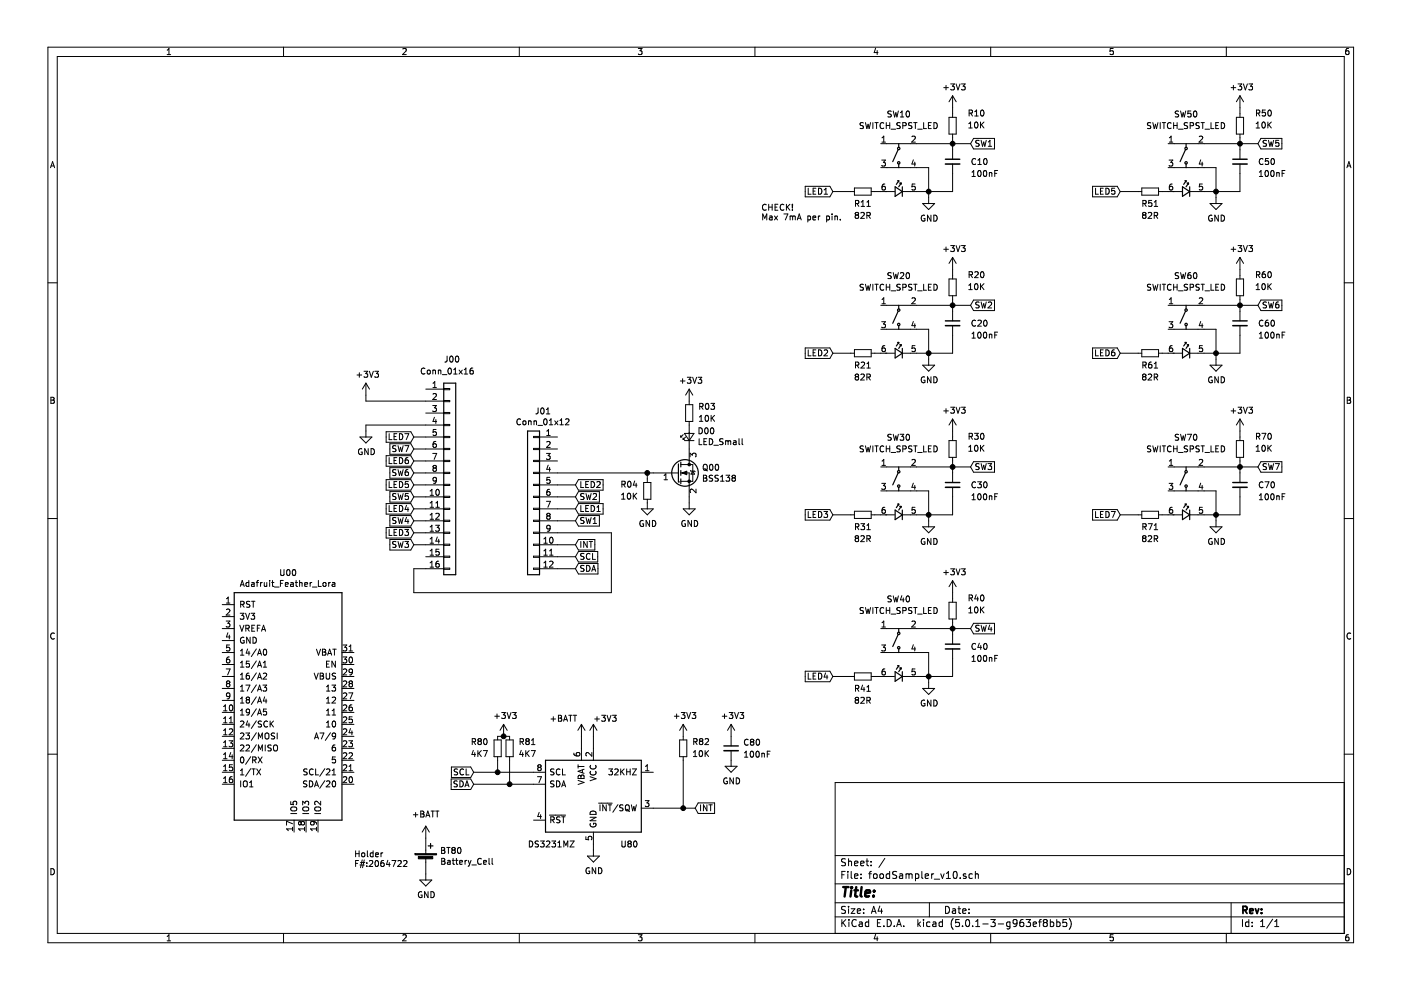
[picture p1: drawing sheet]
EESchema Schematic File Version 4
LIBS:foodSampler_v10-cache
EELAYER 29 0
EELAYER END
$Descr A4 11693 8268
encoding utf-8
Sheet 1 1
Title ""
Date ""
Rev ""
Comp ""
Comment1 ""
Comment2 ""
Comment3 ""
Comment4 ""
$EndDescr
$Comp
L foodSampler_v10-rescue:SWITCH_SPST_LED-_switch SW10
U 1 1
P 7500 1400
F 0 "SW10" H 7500 1847 50  0000 C CNN
F 1 "SWITCH_SPST_LED" H 7500 1750 50  0000 C CNN
F 2 "_switch:MICRO_SW_LED" H 7500 1400 50  0001 C CNN
F 3 "" H 7500 1400 50  0001 C CNN
	1    7500 1400
	1    0    0    -1  
$EndComp
$Comp
L Device:R_Small R11
U 1 1
P 7200 1600
F 0 "R11" V 7300 1600 50  0000 C CNN
F 1 "82R" V 7400 1600 50  0000 C CNN
F 2 "Resistor_SMD:R_0603_1608Metric" H 7200 1600 50  0001 C CNN
F 3 "~" H 7200 1600 50  0001 C CNN
	1    7200 1600
	0    1    1    0   
$EndComp
$Comp
L power:GND #PWR0101
U 1 1
P 7750 1650
F 0 "#PWR0101" H 7750 1400 50  0001 C CNN
F 1 "GND" H 7755 1477 50  0000 C CNN
F 2 "" H 7750 1650 50  0001 C CNN
F 3 "" H 7750 1650 50  0001 C CNN
	1    7750 1650
	1    0    0    -1  
$EndComp
Wire Wire Line
	7650 1600 7750 1600
Wire Wire Line
	7750 1600 7750 1650
Wire Wire Line
	7350 1600 7300 1600
$Comp
L Device:R_Small R10
U 1 1
P 7950 1050
F 0 "R10" H 7750 950 50  0000 C CNN
F 1 "10K" H 7750 1050 50  0000 C CNN
F 2 "Resistor_SMD:R_0603_1608Metric" H 7950 1050 50  0001 C CNN
F 3 "~" H 7950 1050 50  0001 C CNN
	1    7950 1050
	-1   0    0    1   
$EndComp
$Comp
L Device:C_Small C10
U 1 1
P 7950 1350
F 0 "C10" H 8100 1350 50  0000 L CNN
F 1 "100nF" H 8100 1250 50  0000 L CNN
F 2 "Capacitor_SMD:C_0603_1608Metric" H 7950 1350 50  0001 C CNN
F 3 "~" H 7950 1350 50  0001 C CNN
	1    7950 1350
	1    0    0    -1  
$EndComp
Wire Wire Line
	7650 1400 7750 1400
Wire Wire Line
	7750 1400 7750 1600
Connection ~ 7750 1600
$Comp
L power:+3V3 #PWR0103
U 1 1
P 7950 900
F 0 "#PWR0103" H 7950 750 50  0001 C CNN
F 1 "+3V3" H 7965 1073 50  0000 C CNN
F 2 "" H 7950 900 50  0001 C CNN
F 3 "" H 7950 900 50  0001 C CNN
	1    7950 900 
	1    0    0    -1  
$EndComp
Wire Wire Line
	7950 900  7950 950 
Text GLabel 8100 1200 2    50   Input ~ 0
SW1
Connection ~ 7950 1200
Wire Wire Line
	7950 1200 8100 1200
Wire Wire Line
	7950 1150 7950 1200
Text GLabel 6950 1600 0    50   Input ~ 0
LED1
Wire Wire Line
	7100 1600 6950 1600
$Comp
L power:GND #PWR0104
U 1 1
P 3050 3600
F 0 "#PWR0104" H 3050 3350 50  0001 C CNN
F 1 "GND" H 3055 3427 50  0000 C CNN
F 2 "" H 3050 3600 50  0001 C CNN
F 3 "" H 3050 3600 50  0001 C CNN
	1    3050 3600
	1    0    0    -1  
$EndComp
Wire Wire Line
	3550 3550 3050 3550
Wire Wire Line
	3050 3550 3050 3600
$Comp
L power:+3V3 #PWR0105
U 1 1
P 3050 3300
F 0 "#PWR0105" H 3050 3150 50  0001 C CNN
F 1 "+3V3" H 3065 3473 50  0000 C CNN
F 2 "" H 3050 3300 50  0001 C CNN
F 3 "" H 3050 3300 50  0001 C CNN
	1    3050 3300
	1    0    0    -1  
$EndComp
Wire Wire Line
	3050 3300 3050 3350
Wire Wire Line
	3050 3350 3550 3350
$Comp
L foodSampler_v10-rescue:SWITCH_SPST_LED-_switch SW20
U 1 1
P 7500 2750
F 0 "SW20" H 7500 3197 50  0000 C CNN
F 1 "SWITCH_SPST_LED" H 7500 3100 50  0000 C CNN
F 2 "_switch:MICRO_SW_LED" H 7500 2750 50  0001 C CNN
F 3 "" H 7500 2750 50  0001 C CNN
	1    7500 2750
	1    0    0    -1  
$EndComp
$Comp
L Device:R_Small R21
U 1 1
P 7200 2950
F 0 "R21" V 7300 2950 50  0000 C CNN
F 1 "82R" V 7400 2950 50  0000 C CNN
F 2 "Resistor_SMD:R_0603_1608Metric" H 7200 2950 50  0001 C CNN
F 3 "~" H 7200 2950 50  0001 C CNN
	1    7200 2950
	0    1    1    0   
$EndComp
$Comp
L power:GND #PWR0106
U 1 1
P 7750 3000
F 0 "#PWR0106" H 7750 2750 50  0001 C CNN
F 1 "GND" H 7755 2827 50  0000 C CNN
F 2 "" H 7750 3000 50  0001 C CNN
F 3 "" H 7750 3000 50  0001 C CNN
	1    7750 3000
	1    0    0    -1  
$EndComp
Wire Wire Line
	7650 2950 7750 2950
Wire Wire Line
	7750 2950 7750 3000
Wire Wire Line
	7350 2950 7300 2950
$Comp
L Device:R_Small R20
U 1 1
P 7950 2400
F 0 "R20" H 7750 2300 50  0000 C CNN
F 1 "10K" H 7750 2400 50  0000 C CNN
F 2 "Resistor_SMD:R_0603_1608Metric" H 7950 2400 50  0001 C CNN
F 3 "~" H 7950 2400 50  0001 C CNN
	1    7950 2400
	-1   0    0    1   
$EndComp
$Comp
L Device:C_Small C20
U 1 1
P 7950 2700
F 0 "C20" H 8100 2700 50  0000 L CNN
F 1 "100nF" H 8100 2600 50  0000 L CNN
F 2 "Capacitor_SMD:C_0603_1608Metric" H 7950 2700 50  0001 C CNN
F 3 "~" H 7950 2700 50  0001 C CNN
	1    7950 2700
	1    0    0    -1  
$EndComp
Wire Wire Line
	7650 2750 7750 2750
Wire Wire Line
	7750 2750 7750 2950
Connection ~ 7750 2950
$Comp
L power:+3V3 #PWR0108
U 1 1
P 7950 2250
F 0 "#PWR0108" H 7950 2100 50  0001 C CNN
F 1 "+3V3" H 7965 2423 50  0000 C CNN
F 2 "" H 7950 2250 50  0001 C CNN
F 3 "" H 7950 2250 50  0001 C CNN
	1    7950 2250
	1    0    0    -1  
$EndComp
Text GLabel 8100 2550 2    50   Input ~ 0
SW2
Text GLabel 6950 2950 0    50   Input ~ 0
LED2
Wire Wire Line
	7100 2950 6950 2950
$Comp
L foodSampler_v10-rescue:SWITCH_SPST_LED-_switch SW30
U 1 1
P 7500 4100
F 0 "SW30" H 7500 4547 50  0000 C CNN
F 1 "SWITCH_SPST_LED" H 7500 4450 50  0000 C CNN
F 2 "_switch:MICRO_SW_LED" H 7500 4100 50  0001 C CNN
F 3 "" H 7500 4100 50  0001 C CNN
	1    7500 4100
	1    0    0    -1  
$EndComp
$Comp
L Device:R_Small R31
U 1 1
P 7200 4300
F 0 "R31" V 7300 4300 50  0000 C CNN
F 1 "82R" V 7400 4300 50  0000 C CNN
F 2 "Resistor_SMD:R_0603_1608Metric" H 7200 4300 50  0001 C CNN
F 3 "~" H 7200 4300 50  0001 C CNN
	1    7200 4300
	0    1    1    0   
$EndComp
$Comp
L power:GND #PWR0109
U 1 1
P 7750 4350
F 0 "#PWR0109" H 7750 4100 50  0001 C CNN
F 1 "GND" H 7755 4177 50  0000 C CNN
F 2 "" H 7750 4350 50  0001 C CNN
F 3 "" H 7750 4350 50  0001 C CNN
	1    7750 4350
	1    0    0    -1  
$EndComp
Wire Wire Line
	7650 4300 7750 4300
Wire Wire Line
	7750 4300 7750 4350
Wire Wire Line
	7350 4300 7300 4300
$Comp
L Device:R_Small R30
U 1 1
P 7950 3750
F 0 "R30" H 7750 3650 50  0000 C CNN
F 1 "10K" H 7750 3750 50  0000 C CNN
F 2 "Resistor_SMD:R_0603_1608Metric" H 7950 3750 50  0001 C CNN
F 3 "~" H 7950 3750 50  0001 C CNN
	1    7950 3750
	-1   0    0    1   
$EndComp
$Comp
L Device:C_Small C30
U 1 1
P 7950 4050
F 0 "C30" H 8100 4050 50  0000 L CNN
F 1 "100nF" H 8100 3950 50  0000 L CNN
F 2 "Capacitor_SMD:C_0603_1608Metric" H 7950 4050 50  0001 C CNN
F 3 "~" H 7950 4050 50  0001 C CNN
	1    7950 4050
	1    0    0    -1  
$EndComp
Wire Wire Line
	7650 4100 7750 4100
Wire Wire Line
	7750 4100 7750 4300
Connection ~ 7750 4300
$Comp
L power:+3V3 #PWR0111
U 1 1
P 7950 3600
F 0 "#PWR0111" H 7950 3450 50  0001 C CNN
F 1 "+3V3" H 7965 3773 50  0000 C CNN
F 2 "" H 7950 3600 50  0001 C CNN
F 3 "" H 7950 3600 50  0001 C CNN
	1    7950 3600
	1    0    0    -1  
$EndComp
Text GLabel 8100 3900 2    50   Input ~ 0
SW3
Text GLabel 6950 4300 0    50   Input ~ 0
LED3
Wire Wire Line
	7100 4300 6950 4300
$Comp
L foodSampler_v10-rescue:SWITCH_SPST_LED-_switch SW40
U 1 1
P 7500 5450
F 0 "SW40" H 7500 5897 50  0000 C CNN
F 1 "SWITCH_SPST_LED" H 7500 5800 50  0000 C CNN
F 2 "_switch:MICRO_SW_LED" H 7500 5450 50  0001 C CNN
F 3 "" H 7500 5450 50  0001 C CNN
	1    7500 5450
	1    0    0    -1  
$EndComp
$Comp
L Device:R_Small R41
U 1 1
P 7200 5650
F 0 "R41" V 7300 5650 50  0000 C CNN
F 1 "82R" V 7400 5650 50  0000 C CNN
F 2 "Resistor_SMD:R_0603_1608Metric" H 7200 5650 50  0001 C CNN
F 3 "~" H 7200 5650 50  0001 C CNN
	1    7200 5650
	0    1    1    0   
$EndComp
$Comp
L power:GND #PWR0112
U 1 1
P 7750 5700
F 0 "#PWR0112" H 7750 5450 50  0001 C CNN
F 1 "GND" H 7755 5527 50  0000 C CNN
F 2 "" H 7750 5700 50  0001 C CNN
F 3 "" H 7750 5700 50  0001 C CNN
	1    7750 5700
	1    0    0    -1  
$EndComp
Wire Wire Line
	7650 5650 7750 5650
Wire Wire Line
	7750 5650 7750 5700
Wire Wire Line
	7350 5650 7300 5650
$Comp
L Device:R_Small R40
U 1 1
P 7950 5100
F 0 "R40" H 7750 5000 50  0000 C CNN
F 1 "10K" H 7750 5100 50  0000 C CNN
F 2 "Resistor_SMD:R_0603_1608Metric" H 7950 5100 50  0001 C CNN
F 3 "~" H 7950 5100 50  0001 C CNN
	1    7950 5100
	-1   0    0    1   
$EndComp
$Comp
L Device:C_Small C40
U 1 1
P 7950 5400
F 0 "C40" H 8100 5400 50  0000 L CNN
F 1 "100nF" H 8100 5300 50  0000 L CNN
F 2 "Capacitor_SMD:C_0603_1608Metric" H 7950 5400 50  0001 C CNN
F 3 "~" H 7950 5400 50  0001 C CNN
	1    7950 5400
	1    0    0    -1  
$EndComp
Wire Wire Line
	7650 5450 7750 5450
Wire Wire Line
	7750 5450 7750 5650
Connection ~ 7750 5650
$Comp
L power:+3V3 #PWR0114
U 1 1
P 7950 4950
F 0 "#PWR0114" H 7950 4800 50  0001 C CNN
F 1 "+3V3" H 7965 5123 50  0000 C CNN
F 2 "" H 7950 4950 50  0001 C CNN
F 3 "" H 7950 4950 50  0001 C CNN
	1    7950 4950
	1    0    0    -1  
$EndComp
Text GLabel 8100 5250 2    50   Input ~ 0
SW4
Text GLabel 6950 5650 0    50   Input ~ 0
LED4
Wire Wire Line
	7100 5650 6950 5650
$Comp
L foodSampler_v10-rescue:SWITCH_SPST_LED-_switch SW50
U 1 1
P 9900 1400
F 0 "SW50" H 9900 1847 50  0000 C CNN
F 1 "SWITCH_SPST_LED" H 9900 1750 50  0000 C CNN
F 2 "_switch:MICRO_SW_LED" H 9900 1400 50  0001 C CNN
F 3 "" H 9900 1400 50  0001 C CNN
	1    9900 1400
	1    0    0    -1  
$EndComp
$Comp
L Device:R_Small R51
U 1 1
P 9600 1600
F 0 "R51" V 9700 1600 50  0000 C CNN
F 1 "82R" V 9800 1600 50  0000 C CNN
F 2 "Resistor_SMD:R_0603_1608Metric" H 9600 1600 50  0001 C CNN
F 3 "~" H 9600 1600 50  0001 C CNN
	1    9600 1600
	0    1    1    0   
$EndComp
$Comp
L power:GND #PWR0115
U 1 1
P 10150 1650
F 0 "#PWR0115" H 10150 1400 50  0001 C CNN
F 1 "GND" H 10155 1477 50  0000 C CNN
F 2 "" H 10150 1650 50  0001 C CNN
F 3 "" H 10150 1650 50  0001 C CNN
	1    10150 1650
	1    0    0    -1  
$EndComp
Wire Wire Line
	10050 1600 10150 1600
Wire Wire Line
	10150 1600 10150 1650
Wire Wire Line
	9750 1600 9700 1600
$Comp
L Device:R_Small R50
U 1 1
P 10350 1050
F 0 "R50" H 10150 950 50  0000 C CNN
F 1 "10K" H 10150 1050 50  0000 C CNN
F 2 "Resistor_SMD:R_0603_1608Metric" H 10350 1050 50  0001 C CNN
F 3 "~" H 10350 1050 50  0001 C CNN
	1    10350 1050
	-1   0    0    1   
$EndComp
$Comp
L Device:C_Small C50
U 1 1
P 10350 1350
F 0 "C50" H 10500 1350 50  0000 L CNN
F 1 "100nF" H 10500 1250 50  0000 L CNN
F 2 "Capacitor_SMD:C_0603_1608Metric" H 10350 1350 50  0001 C CNN
F 3 "~" H 10350 1350 50  0001 C CNN
	1    10350 1350
	1    0    0    -1  
$EndComp
Wire Wire Line
	10050 1400 10150 1400
Wire Wire Line
	10150 1400 10150 1600
Connection ~ 10150 1600
$Comp
L power:+3V3 #PWR0117
U 1 1
P 10350 900
F 0 "#PWR0117" H 10350 750 50  0001 C CNN
F 1 "+3V3" H 10365 1073 50  0000 C CNN
F 2 "" H 10350 900 50  0001 C CNN
F 3 "" H 10350 900 50  0001 C CNN
	1    10350 900 
	1    0    0    -1  
$EndComp
Text GLabel 10500 1200 2    50   Input ~ 0
SW5
Text GLabel 9350 1600 0    50   Input ~ 0
LED5
Wire Wire Line
	9500 1600 9350 1600
$Comp
L foodSampler_v10-rescue:SWITCH_SPST_LED-_switch SW60
U 1 1
P 9900 2750
F 0 "SW60" H 9900 3197 50  0000 C CNN
F 1 "SWITCH_SPST_LED" H 9900 3100 50  0000 C CNN
F 2 "_switch:MICRO_SW_LED" H 9900 2750 50  0001 C CNN
F 3 "" H 9900 2750 50  0001 C CNN
	1    9900 2750
	1    0    0    -1  
$EndComp
$Comp
L Device:R_Small R61
U 1 1
P 9600 2950
F 0 "R61" V 9700 2950 50  0000 C CNN
F 1 "82R" V 9800 2950 50  0000 C CNN
F 2 "Resistor_SMD:R_0603_1608Metric" H 9600 2950 50  0001 C CNN
F 3 "~" H 9600 2950 50  0001 C CNN
	1    9600 2950
	0    1    1    0   
$EndComp
$Comp
L power:GND #PWR0118
U 1 1
P 10150 3000
F 0 "#PWR0118" H 10150 2750 50  0001 C CNN
F 1 "GND" H 10155 2827 50  0000 C CNN
F 2 "" H 10150 3000 50  0001 C CNN
F 3 "" H 10150 3000 50  0001 C CNN
	1    10150 3000
	1    0    0    -1  
$EndComp
Wire Wire Line
	10050 2950 10150 2950
Wire Wire Line
	10150 2950 10150 3000
Wire Wire Line
	9750 2950 9700 2950
$Comp
L Device:R_Small R60
U 1 1
P 10350 2400
F 0 "R60" H 10150 2300 50  0000 C CNN
F 1 "10K" H 10150 2400 50  0000 C CNN
F 2 "Resistor_SMD:R_0603_1608Metric" H 10350 2400 50  0001 C CNN
F 3 "~" H 10350 2400 50  0001 C CNN
	1    10350 2400
	-1   0    0    1   
$EndComp
$Comp
L Device:C_Small C60
U 1 1
P 10350 2700
F 0 "C60" H 10500 2700 50  0000 L CNN
F 1 "100nF" H 10500 2600 50  0000 L CNN
F 2 "Capacitor_SMD:C_0603_1608Metric" H 10350 2700 50  0001 C CNN
F 3 "~" H 10350 2700 50  0001 C CNN
	1    10350 2700
	1    0    0    -1  
$EndComp
Wire Wire Line
	10050 2750 10150 2750
Wire Wire Line
	10150 2750 10150 2950
Connection ~ 10150 2950
$Comp
L power:+3V3 #PWR0120
U 1 1
P 10350 2250
F 0 "#PWR0120" H 10350 2100 50  0001 C CNN
F 1 "+3V3" H 10365 2423 50  0000 C CNN
F 2 "" H 10350 2250 50  0001 C CNN
F 3 "" H 10350 2250 50  0001 C CNN
	1    10350 2250
	1    0    0    -1  
$EndComp
Text GLabel 10500 2550 2    50   Input ~ 0
SW6
Text GLabel 9350 2950 0    50   Input ~ 0
LED6
Wire Wire Line
	9500 2950 9350 2950
$Comp
L foodSampler_v10-rescue:SWITCH_SPST_LED-_switch SW70
U 1 1
P 9900 4100
F 0 "SW70" H 9900 4547 50  0000 C CNN
F 1 "SWITCH_SPST_LED" H 9900 4450 50  0000 C CNN
F 2 "_switch:MICRO_SW_LED" H 9900 4100 50  0001 C CNN
F 3 "" H 9900 4100 50  0001 C CNN
	1    9900 4100
	1    0    0    -1  
$EndComp
$Comp
L Device:R_Small R71
U 1 1
P 9600 4300
F 0 "R71" V 9700 4300 50  0000 C CNN
F 1 "82R" V 9800 4300 50  0000 C CNN
F 2 "Resistor_SMD:R_0603_1608Metric" H 9600 4300 50  0001 C CNN
F 3 "~" H 9600 4300 50  0001 C CNN
	1    9600 4300
	0    1    1    0   
$EndComp
$Comp
L power:GND #PWR0121
U 1 1
P 10150 4350
F 0 "#PWR0121" H 10150 4100 50  0001 C CNN
F 1 "GND" H 10155 4177 50  0000 C CNN
F 2 "" H 10150 4350 50  0001 C CNN
F 3 "" H 10150 4350 50  0001 C CNN
	1    10150 4350
	1    0    0    -1  
$EndComp
Wire Wire Line
	10050 4300 10150 4300
Wire Wire Line
	10150 4300 10150 4350
Wire Wire Line
	9750 4300 9700 4300
$Comp
L Device:R_Small R70
U 1 1
P 10350 3750
F 0 "R70" H 10150 3650 50  0000 C CNN
F 1 "10K" H 10150 3750 50  0000 C CNN
F 2 "Resistor_SMD:R_0603_1608Metric" H 10350 3750 50  0001 C CNN
F 3 "~" H 10350 3750 50  0001 C CNN
	1    10350 3750
	-1   0    0    1   
$EndComp
$Comp
L Device:C_Small C70
U 1 1
P 10350 4050
F 0 "C70" H 10500 4050 50  0000 L CNN
F 1 "100nF" H 10500 3950 50  0000 L CNN
F 2 "Capacitor_SMD:C_0603_1608Metric" H 10350 4050 50  0001 C CNN
F 3 "~" H 10350 4050 50  0001 C CNN
	1    10350 4050
	1    0    0    -1  
$EndComp
Wire Wire Line
	10050 4100 10150 4100
Wire Wire Line
	10150 4100 10150 4300
Connection ~ 10150 4300
$Comp
L power:+3V3 #PWR0123
U 1 1
P 10350 3600
F 0 "#PWR0123" H 10350 3450 50  0001 C CNN
F 1 "+3V3" H 10365 3773 50  0000 C CNN
F 2 "" H 10350 3600 50  0001 C CNN
F 3 "" H 10350 3600 50  0001 C CNN
	1    10350 3600
	1    0    0    -1  
$EndComp
Text GLabel 10500 3900 2    50   Input ~ 0
SW7
Text GLabel 9350 4300 0    50   Input ~ 0
LED7
Wire Wire Line
	9500 4300 9350 4300
Text Notes 6350 1850 0    50   ~ 0
CHECK! \nMax 7mA per pin. 
Wire Wire Line
	7650 1200 7950 1200
Wire Wire Line
	7750 1600 7950 1600
Wire Wire Line
	7950 1600 7950 1450
Wire Wire Line
	7950 1250 7950 1200
Wire Wire Line
	10350 1150 10350 1200
Wire Wire Line
	10350 1450 10350 1600
Wire Wire Line
	10350 1600 10150 1600
Wire Wire Line
	10350 2500 10350 2550
Wire Wire Line
	10350 2800 10350 2950
Wire Wire Line
	10350 2950 10150 2950
Wire Wire Line
	10350 4150 10350 4300
Wire Wire Line
	10350 4300 10150 4300
Wire Wire Line
	10350 3850 10350 3900
Wire Wire Line
	10050 3900 10350 3900
Connection ~ 10350 3900
Wire Wire Line
	10350 3900 10350 3950
Wire Wire Line
	10350 3900 10500 3900
Wire Wire Line
	10350 3650 10350 3600
Wire Wire Line
	10350 2300 10350 2250
Wire Wire Line
	10350 900  10350 950 
Wire Wire Line
	10050 1200 10350 1200
Connection ~ 10350 1200
Wire Wire Line
	10350 1200 10350 1250
Wire Wire Line
	10350 1200 10500 1200
Wire Wire Line
	7650 2550 7950 2550
Wire Wire Line
	7950 2550 7950 2500
Wire Wire Line
	7950 2550 7950 2600
Connection ~ 7950 2550
Wire Wire Line
	8100 2550 7950 2550
Wire Wire Line
	7750 2950 7950 2950
Wire Wire Line
	7950 2950 7950 2800
Wire Wire Line
	7750 4300 7950 4300
Wire Wire Line
	7950 4300 7950 4150
Wire Wire Line
	7650 3900 7950 3900
Wire Wire Line
	7950 3900 7950 3850
Wire Wire Line
	7950 3950 7950 3900
Connection ~ 7950 3900
Wire Wire Line
	7950 3900 8100 3900
Wire Wire Line
	7950 5200 7950 5250
Wire Wire Line
	8100 5250 7950 5250
Connection ~ 7950 5250
Wire Wire Line
	7950 5250 7950 5300
Wire Wire Line
	7950 5250 7650 5250
Wire Wire Line
	7950 3650 7950 3600
Wire Wire Line
	7950 2300 7950 2250
Wire Wire Line
	7950 5500 7950 5650
Wire Wire Line
	7950 5650 7750 5650
Wire Wire Line
	10050 2550 10350 2550
Connection ~ 10350 2550
Wire Wire Line
	10350 2550 10350 2600
Wire Wire Line
	10350 2550 10500 2550
Wire Wire Line
	7950 4950 7950 5000
Text GLabel 3450 3650 0    50   Input ~ 0
LED7
Text GLabel 3450 3750 0    50   Input ~ 0
SW7
Text GLabel 3450 3850 0    50   Input ~ 0
LED6
Text GLabel 3450 3950 0    50   Input ~ 0
SW6
Text GLabel 3450 4050 0    50   Input ~ 0
LED5
Text GLabel 3450 4150 0    50   Input ~ 0
SW5
Text GLabel 3450 4250 0    50   Input ~ 0
LED4
Text GLabel 3450 4350 0    50   Input ~ 0
SW4
Text GLabel 3450 4450 0    50   Input ~ 0
LED3
Wire Wire Line
	3450 3650 3550 3650
Wire Wire Line
	3550 3750 3450 3750
Wire Wire Line
	3450 3850 3550 3850
Wire Wire Line
	3550 3950 3450 3950
Wire Wire Line
	3450 4050 3550 4050
Wire Wire Line
	3550 4150 3450 4150
Wire Wire Line
	3450 4250 3550 4250
Wire Wire Line
	3550 4350 3450 4350
Wire Wire Line
	3450 4450 3550 4450
$Comp
L Connector_Generic:Conn_01x12 J01
U 1 1
P 4450 4150
F 0 "J01" H 4370 4867 50  0000 C CNN
F 1 "Conn_01x12" H 4370 4776 50  0000 C CNN
F 2 "Connector_PinHeader_2.54mm:PinHeader_1x12_P2.54mm_Vertical_SMD_Pin1Left" H 4450 4150 50  0001 C CNN
F 3 "~" H 4450 4150 50  0001 C CNN
	1    4450 4150
	-1   0    0    -1  
$EndComp
Text GLabel 4800 4150 2    50   Input ~ 0
SW2
Text GLabel 4800 4350 2    50   Input ~ 0
SW1
Text GLabel 4800 4250 2    50   Input ~ 0
LED1
Text GLabel 4800 4050 2    50   Input ~ 0
LED2
$Comp
L foodSampler_v10-rescue:Adafruit_Feather_Lora-_arduino_shieldsNCL U00
U 1 1
P 2400 5900
F 0 "U00" H 2400 7017 50  0000 C CNN
F 1 "Adafruit_Feather_Lora" H 2400 6926 50  0000 C CNN
F 2 "_arduino_shield:Adafruit Feather LORA" H 2050 5000 50  0001 C CNN
F 3 "" H 2050 5000 50  0001 C CNN
	1    2400 5900
	1    0    0    -1  
$EndComp
Wire Wire Line
	4650 4150 4800 4150
Wire Wire Line
	4650 4250 4800 4250
Wire Wire Line
	4650 4350 4800 4350
Wire Wire Line
	4650 4550 4800 4550
$Comp
L Timer_RTC:DS3231MZ U80
U 1 1
P 4950 6650
F 0 "U80" H 5250 6250 50  0000 C CNN
F 1 "DS3231MZ" H 4600 6250 50  0000 C CNN
F 2 "Package_SO:SOIC-8_3.9x4.9mm_P1.27mm" H 4950 6150 50  0001 C CNN
F 3 "http://datasheets.maximintegrated.com/en/ds/DS3231M.pdf" H 4950 6050 50  0001 C CNN
	1    4950 6650
	1    0    0    -1  
$EndComp
Text GLabel 4800 4650 2    50   Input ~ 0
SCL
Text GLabel 4800 4750 2    50   Input ~ 0
SDA
Text GLabel 4800 4550 2    50   Input ~ 0
INT
$Comp
L Device:LED_Small D00
U 1 1
P 5750 3650
F 0 "D00" V 5796 3582 50  0000 R CNN
F 1 "LED_Small" V 5705 3582 50  0000 R CNN
F 2 "LED_SMD:LED_1206_3216Metric" V 5750 3650 50  0001 C CNN
F 3 "~" V 5750 3650 50  0001 C CNN
	1    5750 3650
	0    -1   -1   0   
$EndComp
$Comp
L Device:R_Small R03
U 1 1
P 5750 3450
F 0 "R03" H 5600 3400 50  0000 C CNN
F 1 "10K" H 5600 3500 50  0000 C CNN
F 2 "Resistor_SMD:R_0603_1608Metric" H 5750 3450 50  0001 C CNN
F 3 "~" H 5750 3450 50  0001 C CNN
	1    5750 3450
	-1   0    0    1   
$EndComp
$Comp
L power:GND #PWR0102
U 1 1
P 5750 4200
F 0 "#PWR0102" H 5750 3950 50  0001 C CNN
F 1 "GND" H 5755 4027 50  0000 C CNN
F 2 "" H 5750 4200 50  0001 C CNN
F 3 "" H 5750 4200 50  0001 C CNN
	1    5750 4200
	1    0    0    -1  
$EndComp
$Comp
L power:+3V3 #PWR0107
U 1 1
P 5750 3350
F 0 "#PWR0107" H 5750 3200 50  0001 C CNN
F 1 "+3V3" H 5765 3523 50  0000 C CNN
F 2 "" H 5750 3350 50  0001 C CNN
F 3 "" H 5750 3350 50  0001 C CNN
	1    5750 3350
	1    0    0    -1  
$EndComp
Wire Wire Line
	4650 4050 4800 4050
Wire Wire Line
	4650 4650 4800 4650
Wire Wire Line
	4800 4750 4650 4750
Text GLabel 3950 6550 0    50   Input ~ 0
SDA
Text GLabel 3950 6450 0    50   Input ~ 0
SCL
$Comp
L Device:R_Small R80
U 1 1
P 4150 6250
F 0 "R80" H 4300 6200 50  0000 C CNN
F 1 "4K7" H 4300 6300 50  0000 C CNN
F 2 "Resistor_SMD:R_0603_1608Metric" H 4150 6250 50  0001 C CNN
F 3 "~" H 4150 6250 50  0001 C CNN
	1    4150 6250
	-1   0    0    1   
$EndComp
$Comp
L Device:R_Small R81
U 1 1
P 4250 6250
F 0 "R81" H 4100 6200 50  0000 C CNN
F 1 "4K7" H 4100 6300 50  0000 C CNN
F 2 "Resistor_SMD:R_0603_1608Metric" H 4250 6250 50  0001 C CNN
F 3 "~" H 4250 6250 50  0001 C CNN
	1    4250 6250
	-1   0    0    1   
$EndComp
$Comp
L Device:R_Small R82
U 1 1
P 5700 6250
F 0 "R82" H 5550 6200 50  0000 C CNN
F 1 "10K" H 5550 6300 50  0000 C CNN
F 2 "Resistor_SMD:R_0603_1608Metric" H 5700 6250 50  0001 C CNN
F 3 "~" H 5700 6250 50  0001 C CNN
	1    5700 6250
	-1   0    0    1   
$EndComp
Text GLabel 5800 6750 2    50   Input ~ 0
INT
$Comp
L power:GND #PWR0110
U 1 1
P 4950 7100
F 0 "#PWR0110" H 4950 6850 50  0001 C CNN
F 1 "GND" H 4955 6927 50  0000 C CNN
F 2 "" H 4950 7100 50  0001 C CNN
F 3 "" H 4950 7100 50  0001 C CNN
	1    4950 7100
	1    0    0    -1  
$EndComp
$Comp
L power:+3V3 #PWR0113
U 1 1
P 4200 6150
F 0 "#PWR0113" H 4200 6000 50  0001 C CNN
F 1 "+3V3" H 4215 6323 50  0000 C CNN
F 2 "" H 4200 6150 50  0001 C CNN
F 3 "" H 4200 6150 50  0001 C CNN
	1    4200 6150
	1    0    0    -1  
$EndComp
Wire Wire Line
	3950 6450 4150 6450
Wire Wire Line
	4150 6450 4150 6350
Wire Wire Line
	4150 6450 4450 6450
Connection ~ 4150 6450
Wire Wire Line
	4250 6350 4250 6550
Wire Wire Line
	4250 6550 4450 6550
Wire Wire Line
	4250 6550 3950 6550
Connection ~ 4250 6550
Wire Wire Line
	4150 6150 4200 6150
Connection ~ 4200 6150
Wire Wire Line
	4200 6150 4250 6150
Wire Wire Line
	4950 7050 4950 7100
$Comp
L power:+3V3 #PWR0116
U 1 1
P 5700 6150
F 0 "#PWR0116" H 5700 6000 50  0001 C CNN
F 1 "+3V3" H 5715 6323 50  0000 C CNN
F 2 "" H 5700 6150 50  0001 C CNN
F 3 "" H 5700 6150 50  0001 C CNN
	1    5700 6150
	1    0    0    -1  
$EndComp
Wire Wire Line
	5700 6350 5700 6750
Wire Wire Line
	5700 6750 5800 6750
Wire Wire Line
	5700 6750 5450 6750
Connection ~ 5700 6750
$Comp
L Device:C_Small C80
U 1 1
P 6100 6250
F 0 "C80" H 6200 6300 50  0000 L CNN
F 1 "100nF" H 6200 6200 50  0000 L CNN
F 2 "Capacitor_SMD:C_0603_1608Metric" H 6100 6250 50  0001 C CNN
F 3 "~" H 6100 6250 50  0001 C CNN
	1    6100 6250
	1    0    0    -1  
$EndComp
$Comp
L power:GND #PWR0119
U 1 1
P 6100 6350
F 0 "#PWR0119" H 6100 6100 50  0001 C CNN
F 1 "GND" H 6105 6177 50  0000 C CNN
F 2 "" H 6100 6350 50  0001 C CNN
F 3 "" H 6100 6350 50  0001 C CNN
	1    6100 6350
	1    0    0    -1  
$EndComp
$Comp
L power:+3V3 #PWR0122
U 1 1
P 6100 6150
F 0 "#PWR0122" H 6100 6000 50  0001 C CNN
F 1 "+3V3" H 6115 6323 50  0000 C CNN
F 2 "" H 6100 6150 50  0001 C CNN
F 3 "" H 6100 6150 50  0001 C CNN
	1    6100 6150
	1    0    0    -1  
$EndComp
$Comp
L power:+3V3 #PWR0124
U 1 1
P 4950 6150
F 0 "#PWR0124" H 4950 6000 50  0001 C CNN
F 1 "+3V3" H 5050 6300 50  0000 C CNN
F 2 "" H 4950 6150 50  0001 C CNN
F 3 "" H 4950 6150 50  0001 C CNN
	1    4950 6150
	1    0    0    -1  
$EndComp
Wire Wire Line
	4950 6150 4950 6250
$Comp
L power:+BATT #PWR0125
U 1 1
P 4850 6150
F 0 "#PWR0125" H 4850 6000 50  0001 C CNN
F 1 "+BATT" H 4700 6300 50  0000 C CNN
F 2 "" H 4850 6150 50  0001 C CNN
F 3 "" H 4850 6150 50  0001 C CNN
	1    4850 6150
	1    0    0    -1  
$EndComp
Wire Wire Line
	4850 6150 4850 6250
$Comp
L Device:Battery_Cell BT80
U 1 1
P 3550 7200
F 0 "BT80" H 3668 7296 50  0000 L CNN
F 1 "Battery_Cell" H 3668 7205 50  0000 L CNN
F 2 "_special:CH291-1220LF" V 3550 7260 50  0001 C CNN
F 3 "~" V 3550 7260 50  0001 C CNN
	1    3550 7200
	1    0    0    -1  
$EndComp
$Comp
L power:GND #PWR0126
U 1 1
P 3550 7300
F 0 "#PWR0126" H 3550 7050 50  0001 C CNN
F 1 "GND" H 3555 7127 50  0000 C CNN
F 2 "" H 3550 7300 50  0001 C CNN
F 3 "" H 3550 7300 50  0001 C CNN
	1    3550 7300
	1    0    0    -1  
$EndComp
$Comp
L power:+BATT #PWR0127
U 1 1
P 3550 7000
F 0 "#PWR0127" H 3550 6850 50  0001 C CNN
F 1 "+BATT" H 3550 7200 50  0000 C CNN
F 2 "" H 3550 7000 50  0001 C CNN
F 3 "" H 3550 7000 50  0001 C CNN
	1    3550 7000
	1    0    0    -1  
$EndComp
Text Notes 2950 7250 0    50   ~ 0
Holder\nF#:2064722
$Comp
L Device:R_Small R04
U 1 1
P 5400 4100
F 0 "R04" H 5550 4050 50  0000 C CNN
F 1 "10K" H 5550 4150 50  0000 C CNN
F 2 "Resistor_SMD:R_0603_1608Metric" H 5400 4100 50  0001 C CNN
F 3 "~" H 5400 4100 50  0001 C CNN
	1    5400 4100
	-1   0    0    1   
$EndComp
$Comp
L power:GND #PWR0128
U 1 1
P 5400 4200
F 0 "#PWR0128" H 5400 3950 50  0001 C CNN
F 1 "GND" H 5405 4027 50  0000 C CNN
F 2 "" H 5400 4200 50  0001 C CNN
F 3 "" H 5400 4200 50  0001 C CNN
	1    5400 4200
	1    0    0    -1  
$EndComp
Connection ~ 5400 3950
Wire Wire Line
	5750 4150 5750 4200
Wire Wire Line
	5400 4000 5400 3950
Wire Wire Line
	5400 3950 5450 3950
Wire Wire Line
	4650 3950 5400 3950
$Comp
L Transistor_FET:BSS138 Q00
U 1 1
P 5650 3950
F 0 "Q00" H 5855 3996 50  0000 L CNN
F 1 "BSS138" H 5855 3905 50  0000 L CNN
F 2 "Package_TO_SOT_SMD:SOT-23" H 5850 3875 50  0001 L CIN
F 3 "https://www.fairchildsemi.com/datasheets/BS/BSS138.pdf" H 5650 3950 50  0001 L CNN
	1    5650 3950
	1    0    0    -1  
$EndComp
Text GLabel 3450 4550 0    50   Input ~ 0
SW3
Wire Wire Line
	3450 4550 3550 4550
Wire Wire Line
	3550 4750 3450 4750
Wire Wire Line
	3450 4750 3450 4950
Wire Wire Line
	3450 4950 5100 4950
Wire Wire Line
	5100 4950 5100 4450
Wire Wire Line
	4650 4450 5100 4450
$Comp
L Connector_Generic:Conn_01x16 J00
U 1 1
P 3750 3950
F 0 "J00" H 3700 4900 50  0000 L CNN
F 1 "Conn_01x16" H 3500 4800 50  0000 L CNN
F 2 "Connector_PinHeader_2.54mm:PinHeader_1x16_P2.54mm_Vertical_SMD_Pin1Left" H 3750 3950 50  0001 C CNN
F 3 "~" H 3750 3950 50  0001 C CNN
	1    3750 3950
	1    0    0    -1  
$EndComp
Text Notes 4250 3950 0    50   ~ 0
13
Text Notes 4250 4050 0    50   ~ 0
12
Text Notes 4250 4150 0    50   ~ 0
11
Text Notes 4250 4250 0    50   ~ 0
10
Text Notes 4300 4350 0    50   ~ 0
9
Text Notes 4300 4450 0    50   ~ 0
6
Text Notes 4300 4550 0    50   ~ 0
5
Text Notes 4250 4650 0    50   ~ 0
21
Text Notes 4250 4750 0    50   ~ 0
20
Text Notes 3850 4750 0    50   ~ 0
batt
Text Notes 3850 4650 0    50   ~ 0
1-TX1\n
Text Notes 3850 4550 0    50   ~ 0
0-RX1
Text Notes 3850 4450 0    50   ~ 0
22-MISO\n
Text Notes 3850 4350 0    50   ~ 0
23-MOSI
Text Notes 3850 4250 0    50   ~ 0
24-SCK
Text Notes 3850 4150 0    50   ~ 0
A5
Text Notes 3850 4050 0    50   ~ 0
A4\n
Text Notes 3850 3950 0    50   ~ 0
A3\n
Text Notes 3850 3750 0    50   ~ 0
A1\n
Text Notes 3850 3650 0    50   ~ 0
A0
Text Notes 3850 3550 0    50   ~ 0
GND
Text Notes 3850 3450 0    50   ~ 0
AREF
Text Notes 3850 3350 0    50   ~ 0
3V
Text Notes 3850 3250 0    50   ~ 0
RST
Text Notes 3850 3850 0    50   ~ 0
A2\n
Text Notes 4150 3850 0    50   ~ 0
VUSB
Text Notes 4250 3750 0    50   ~ 0
EN
Text Notes 4150 3650 0    50   ~ 0
VBATT\n
$EndSCHEMATC
